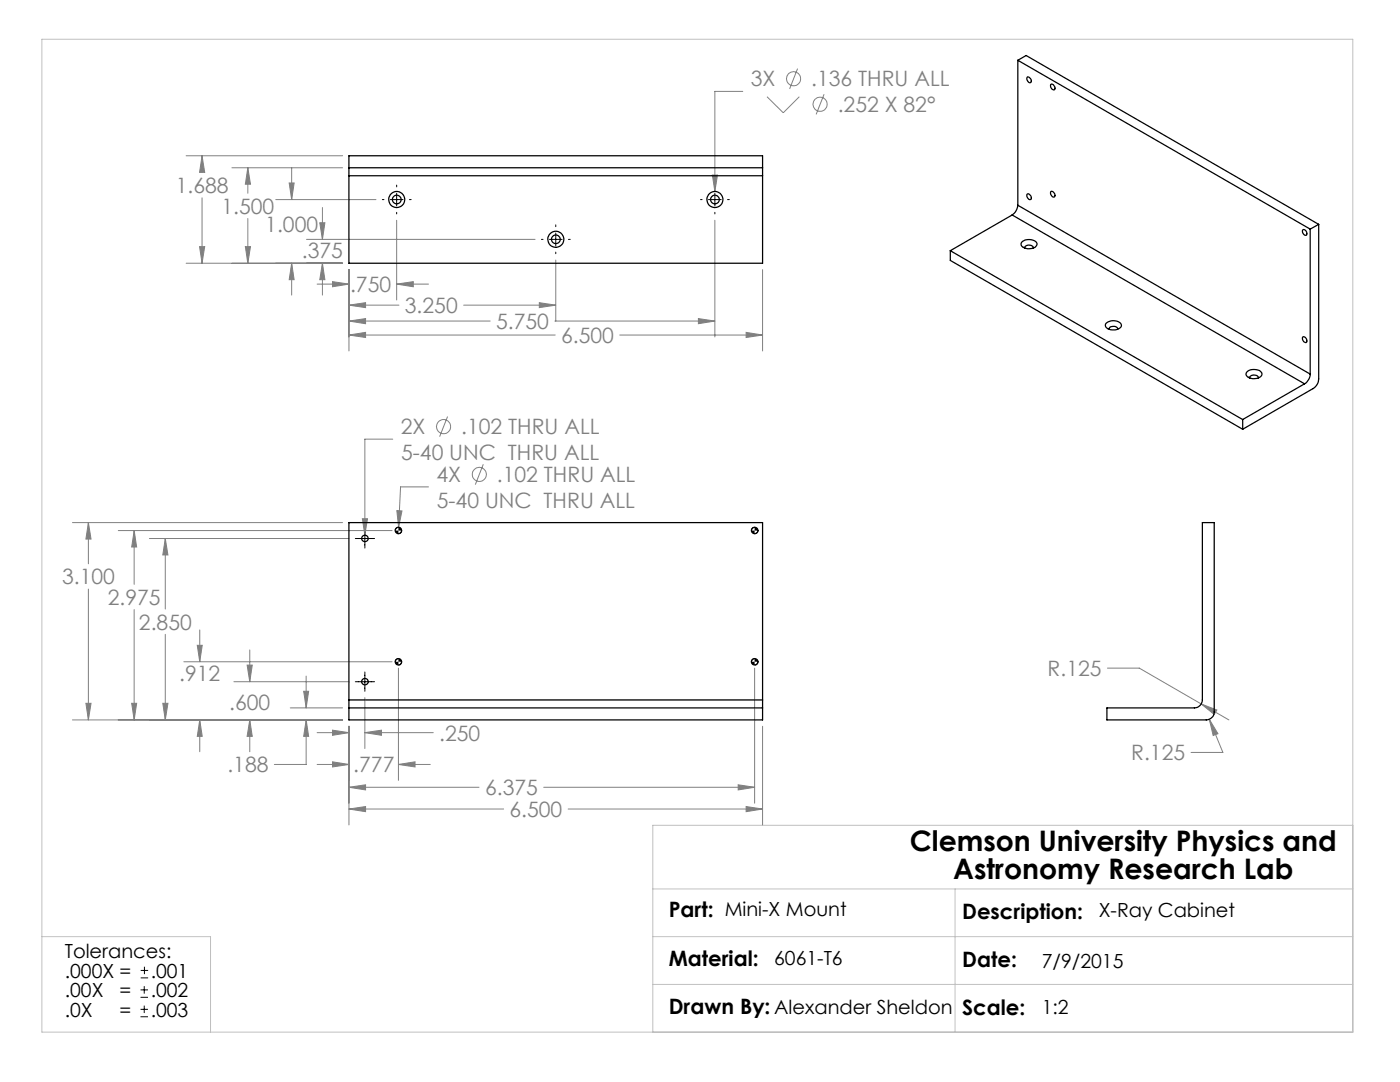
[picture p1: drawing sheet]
<svg xmlns="http://www.w3.org/2000/svg" width="279mm" height="216mm" viewBox="0 0 279 216" stroke-linecap="round" stroke-linejoin="round" font-family="sans-serif">
<g fill="none" stroke="#808080" stroke-width=".2">
<path d="M148.2 18.2h-5.5v20M153.1 19.3l3.2 3.2 3.2-3.2M159.2 13.7l-1.6 4M164.5 18.8l-1.6 4M37.1 31.1h31.3M40.3 31.1l.6 3.3h-1.1zM40.3 31.1v3.3M40.3 39.5v13M46.3 33.5h22.1M49.5 33.5l.5 3.3h-1zM49.5 33.5v5.1M55 39.8h20"/>
<path d="M57.7 36.5h1l-.5 3.3zM58.2 33.5v6.3M142.2 34.9h1l-.5 3.3zM37.1 52.5h31.3M39.8 49.2h1.1l-.6 3.3zM49 49.2h1l-.5 3.3zM49.5 43.6v8.9M58.2 52.5l.5 3.3h-1zM58.2 52.5v6.4M61.2 47.8h45.6M63.3 56.7h6.3M63.8 44.5h1l-.5 3.3z"/>
<path d="M64.3 52.5l.5 3.3h-1zM64.3 41.4v6.4M64.3 52.5v6.4M66.4 56.2l3.2 .5-3.2 .5zM69.6 53.8v16.2M79.2 56.7l3.3-.5v1zM79.2 44v15.9M79.2 56.7h6.3M110.9 51.9v12.2M142.7 44v23.2M152.2 53.8v16.2M69.6 60.9l3.4-.5v1z"/>
<path d="M69.6 64.1l3.4-.5v1zM69.6 66.9l3.4-.6v1zM69.6 60.9h10M69.6 64.1h28.2M69.6 66.9h41.2M92.5 60.9h18.4M107.6 60.4l3.3 .5-3.3 .5zM110.7 64.1h32M123.7 66.9h28.5M139.4 63.6l3.3 .5-3.3 .5zM148.9 66.3l3.3 .6-3.3 .4zM78.4 87.6h-5.6v19.2"/>
<path d="M85.5 97.2h-5.6l-.3 8M89.3 83.1l-1.6 4M96.4 92.6l-1.5 4.1M14.5 104.3h53.9M17.6 104.3l.6 3.3h-1.1zM17.6 104.3v8.2M17.6 117.5v26.2M23.6 105.9h54.6M26.8 105.9l.5 3.2h-1zM26.8 105.9v10.7M29.8 107.5h39.8M33 107.5l.5 3.2h-1z"/>
<path d="M33 107.5v14M72.3 103.5h1l-.5 3.3zM79.2 101.9l1 .1-.6 3.2zM26.8 121.6v22.1M33 126.6v17.1M36.7 132h41.5M39.4 128.8h1l-.5 3.2zM39.9 125.7v6.3M46.7 136h22.9M49.3 132.7h1l-.5 3.3zM49.8 129.7v6.3M60.6 137.9h1l-.5 3.4z"/>
<path d="M61.1 134.9v6.4M72.8 139.2v10.2M79.5 133.3v22.4M150.6 133.3v27M221 133.3h6.4l17.9 10.4M14.5 143.7h53.9M17.1 140.3h1.1l-.6 3.4zM26.3 140.3h1l-.5 3.4zM32.5 140.3h1l-.5 3.4zM39.9 143.7l.5 3.2h-1zM39.9 143.7v6.3M49.8 143.7l.5 3.2h-1z"/>
<path d="M49.8 143.7v6.3M57.9 141.3h10.5M61.1 143.7l.5 3.2h-1zM61.1 143.7v8.8h-6.3M63.3 146.2h6.3M63.3 152.5h6.3M66.4 145.7l3.2 .5-3.2 .5zM66.4 152l3.2 .5-3.2 .5zM69.6 157.1l3.4-.5v1zM69.6 144.9v19.7M69.6 157.1h26M72.8 146.2l3.3-.5v1z"/>
<path d="M72.8 146.2h13.7M79.5 152.5l3.3-.5v1zM79.5 152.5h6.4M108.5 157.1h42.1M147.3 156.6l3.3 .5-3.3 .5zM152.2 144.9v19.7M239.7 140.5l3.2 1.2-.6 .9zM241.3 143.5l1.8 2.9-1 .4zM241.3 143.5l2.8 6.6h-6.4M69.6 161.4l3.4-.5v1.1zM69.6 161.4h30.9M113.4 161.4h38.8"/>
<path d="M148.9 160.9l3.3 .5-3.3 .6z"/>
<circle cx="158.4" cy="15.7" r="1.4"/>
<circle cx="163.7" cy="20.8" r="1.41"/>
<circle cx="88.5" cy="85.1" r="1.4"/>
<circle cx="95.7" cy="94.7" r="1.41"/>
</g>
<g fill="none" stroke="#000" stroke-width=".2">
<path d="M76.3 39.8h.3M77.9 39.8h2.5M79.2 36.9v.4M79.2 38.6v2.5M81.7 39.8h.4M139.8 39.8h.3M141.4 39.8h2.5M142.7 36.9v.4M142.7 38.6v2.5M145.2 39.8h.4M79.2 42.4v.3M108.1 47.8h.3"/>
<path d="M109.6 47.8h2.6M110.9 44.9v.3M110.9 46.5v2.5M110.9 50.3v.3M113.5 47.8h.3M142.7 42.4v.3M70.9 107.5h3.9M72.8 105.5v3.9M79.5 105.2a.66 .66 0 0 0-.6 .7M80.2 105.9a.66 .66 0 0 1-.7 .6M150.6 105.2a.66 .66 0 0 0-.6 .7M151.3 105.9a.74 .74 0 0 1-.7 .6"/>
<path d="M70.9 136h3.9M72.8 134.1v3.8M79.5 131.4a.6 .6 0 0 0-.6 .6M80.2 132a.66 .66 0 0 1-.7 .7M150.6 131.4a.6 .6 0 0 0-.6 .6M151.3 132a.73 .73 0 0 1-.7 .7M28 199h1.5M28 197.5h1.5M28.1 195.1h1.5M28.1 193.6h1.5M28.8 196.8v1.5M28.8 192.9v1.5"/>
<path d="M28 202.9h1.5M28 201.4h1.5M28.8 200.7v1.4"/>
</g>
<path d="M8.4 7.8h261.6v198.2h-261.6zM130.3 177.4h139.7M190.6 177.4v28.6M270 164.7h-139.7v41.3M8.4 186.9h33.6v19.1M130.3 186.9h139.7M130.3 196.4h139.7" fill="none" stroke="#c0c0c0" stroke-width=".2"/>
<path d="M150 105.9a.66 .66 0 0 0 .6 .6v-.6zM150.6 105.2v.7h.7a.73 .73 0 0 0-.7-.7zM150 132a.66 .66 0 0 0 .6 .7v-.7zM150.6 131.4v.6h.7a.66 .66 0 0 0-.7-.6zM78.9 132a.66 .66 0 0 0 .6 .7v-.7zM79.5 131.4v.6h.7a.6 .6 0 0 0-.7-.6zM78.9 105.9a.66 .66 0 0 0 .6 .6v-.6zM79.5 105.2v.7h.7a.66 .66 0 0 0-.7-.7z" fill="#000"/>
<path d="M69.6 161.4l3.4-.5v1.1zM148.9 160.9l3.3 .5-3.3 .6zM66.4 145.7l3.2 .5-3.2 .5zM72.8 146.2l3.3-.5v1zM66.4 152l3.2 .5-3.2 .5zM79.5 152.5l3.3-.5v1zM69.6 157.1l3.4-.5v1zM147.3 156.6l3.3 .5-3.3 .5zM60.6 137.9h1l-.5 3.4zM61.1 143.7l.5 3.2h-1zM49.8 143.7l.5 3.2h-1zM49.3 132.7h1l-.5 3.3zM39.9 143.7l.5 3.2h-1zM39.4 128.8h1l-.5 3.2zM32.5 140.3h1l-.5 3.4zM33 107.5l.5 3.2h-1zM26.8 105.9l.5 3.2h-1zM26.3 140.3h1l-.5 3.4zM17.6 104.3l.6 3.3h-1.1zM17.1 140.3h1.1l-.6 3.4zM72.3 103.5l.5 3.3 .5-3.3zM79.2 101.9l.4 3.3 .6-3.2zM64.3 52.5l.5 3.3h-1zM63.8 44.5h1l-.5 3.3zM57.7 36.5h1l-.5 3.3zM58.2 52.5l.5 3.3h-1zM49.5 33.5l.5 3.3h-1zM49 49.2h1l-.5 3.3zM39.8 49.2h1.1l-.6 3.3zM40.3 31.1l.6 3.3h-1.1zM79.2 56.7l3.3-.5v1zM66.4 56.2l3.2 .5-3.2 .5zM107.6 60.4l3.3 .5-3.3 .5zM69.6 60.9l3.4-.5v1zM139.4 63.6l3.3 .5-3.3 .5zM69.6 64.1l3.4-.5v1zM148.9 66.3l3.3 .6-3.3 .4zM69.6 66.9l3.4-.6v1zM142.2 34.9l.5 3.3 .5-3.3zM239.7 140.5l2.6 2.1 .6-.9zM241.3 143.5l.8 3.3 1-.4z" fill="#808080"/>
<g fill="none" stroke="#000" stroke-width=".25">
<path d="M203.1 12l58.4 33.7M203.1 12l1.7-.9 58.4 33.7M203.1 12v29M205 15.5a.64 .64 0 0 1 .7 .2 .64 .64 0 0 1-.1 .8 .88 .88 0 0 1-.6-1zM209.7 16.9a.68 .68 0 0 1 .7 .1 .68 .68 0 0 1 .1 .8 .61 .61 0 0 1-.7-.1 .61 .61 0 0 1-.1-.7zM69.6 33.5v1.6M69.6 33.5v-2.4h82.6v2.4M69.6 35.1v17.4h82.6v-17.4M69.6 33.5h82.6M69.6 35.1h82.6M152.2 33.5v1.6M205 38.8a.64 .64 0 0 1 .7 .3 .64 .64 0 0 1-.1 .7 .83 .83 0 0 1-.6-1z"/>
<path d="M209.8 38.2a.69 .69 0 0 1 .6 .4 .69 .69 0 0 1-.1 .7 .79 .79 0 0 1-.5-1.1zM189.7 50l58.3 33.7M189.7 50v2l58.3 33.7M202 42.9l-12.3 7.1M202 42.9l58.3 33.7M203.1 41a2.69 2.69 0 0 1-1.1 1.9M203.1 41l58.4 33.6M203.9 48.3a2.07 2.07 0 0 1 3.1 .3 1.87 1.87 0 0 1-3 .6l-.2-.5zM204.5 49.5a.9 .9 0 0 1 .9-.6 .9 .9 0 0 1 .8 .6M260 45.9a.65 .65 0 0 1 .7 .3 .65 .65 0 0 1-.1 .8 .82 .82 0 0 1-.6-1.1zM261.5 45.7v28.9M263.2 44.8v30.8a2.29 2.29 0 0 1-1.2 1.9l-14 8.2"/>
<path d="M263.2 44.8l-1.7 .9M220.7 64.5a2.07 2.07 0 0 1 3.1 .3 1.42 1.42 0 0 1-1.9 1 1.01 1.01 0 0 1-1.2-1.3zM221.4 65.7a.97 .97 0 0 1 1.7-.2v.2M248.8 74.3a2.17 2.17 0 0 1 3 .1 1.02 1.02 0 0 1-1.2 1.1 1.54 1.54 0 0 1-1.9-.9zM249.4 75.4a.88 .88 0 0 1 1.5-.4l.2 .2v.2M260 67.3a.67 .67 0 0 1 .7 .3 .67 .67 0 0 1-.1 .8 .88 .88 0 0 1-.6-1.1zM260.3 76.6l-12.3 7.1M261.5 74.6a2.42 2.42 0 0 1-1.2 2M248 83.7v2M240 104.3h2.3v37.8a1.63 1.63 0 0 1-1.6 1.6h-19.8v-2.4h17.5a1.63 1.63 0 0 0 1.6-1.6zM69.6 139.7v1.6M69.6 139.7v-35.4h82.6v35.4"/>
<path d="M69.6 139.7h82.6M152.2 139.7v1.6M69.6 141.3h82.6M69.6 141.3v2.4h82.6v-2.4"/>
<circle cx="79.2" cy="39.8" r="1.6"/>
<circle cx="79.2" cy="39.8" r=".86"/>
<circle cx="142.7" cy="39.8" r="1.6"/>
<circle cx="142.7" cy="39.8" r=".86"/>
<circle cx="110.9" cy="47.8" r="1.6"/>
<circle cx="110.9" cy="47.7" r=".86"/>
<circle cx="72.8" cy="107.4" r=".65"/>
<circle cx="79.5" cy="105.9" r=".64"/>
<circle cx="150.6" cy="105.9" r=".65"/>
<circle cx="72.8" cy="136" r=".65"/>
<circle cx="79.5" cy="132.1" r=".64"/>
<circle cx="150.6" cy="132.1" r=".65"/>
</g>
<g font-size="5.6">
<text x="181.6" y="169.8">Clemson University Physics and</text>
<text x="190.2" y="175.5">Astronomy Research Lab</text>
</g>
<g font-size="4.2" fill="#808080">
<text x="149.8" y="17.2">3X</text>
<text x="161.9" y="17.2">.136 THRU ALL</text>
<text x="167.2" y="22.3">.252 X 82°</text>
<text x="35.1" y="38.5">1.688</text>
<text x="44.2" y="42.7">1.500</text>
<text x="52.9" y="46.3">1.000</text>
<text x="60.2" y="51.6">.375</text>
<text x="69.9" y="58.3">.750</text>
<text x="80.8" y="62.5">3.250</text>
<text x="99" y="65.7">5.750</text>
<text x="112" y="68.4">6.500</text>
<text x="80" y="86.7">2X</text>
<text x="92" y="86.7">.102 THRU ALL</text>
<text x="80.1" y="91.8">5-40 UNC THRU ALL</text>
<text x="87.1" y="96.2">4X</text>
<text x="87.2" y="101.3">5-40 UNC THRU ALL</text>
<text x="99.2" y="96.2">.102 THRU ALL</text>
<text x="12.4" y="116.6">3.100</text>
<text x="21.5" y="120.7">2.975</text>
<text x="27.7" y="125.6">2.850</text>
<text x="35.8" y="135.9">.912</text>
<text x="209.1" y="134.9">R.125</text>
<text x="45.8" y="141.7">.600</text>
<text x="87.6" y="147.8">.250</text>
<text x="45.4" y="154.1">.188</text>
<text x="70.5" y="154.1">.777</text>
<text x="225.8" y="151.7">R.125</text>
<text x="96.8" y="158.7">6.375</text>
<text x="101.7" y="163">6.500</text>
</g>
<g font-size="4.2">
<text x="133.5" y="183.1">Part: Mini-X Mount</text>
<text x="192" y="183.3">Description:</text>
<text x="133.5" y="192.7">Material:</text>
<text x="192" y="192.9">Date:</text>
<text x="133.5" y="202.3">Drawn By: Alexander Sheldon</text>
<text x="192" y="202.5">Scale:</text>
</g>
<g font-size="3.9">
<text x="219.3" y="183.1">X-Ray Cabinet</text>
<text x="12.9" y="191.2">Tolerances:</text>
<text x="12.9" y="195.1">.000X =</text>
<text x="30.1" y="195.1">.001</text>
<text x="154.5" y="192.5">6061-T6</text>
<text x="207.9" y="193.1">7/9/2015</text>
<text x="12.9" y="199">.00X</text>
<text x="12.9" y="202.8">.0X</text>
<text x="23.9" y="202.8">=</text>
<text x="23.9" y="199">=</text>
<text x="30.1" y="202.8">.003</text>
<text x="30.1" y="199">.002</text>
<text x="207.9" y="202.3">1:2</text>
</g>
</svg>
